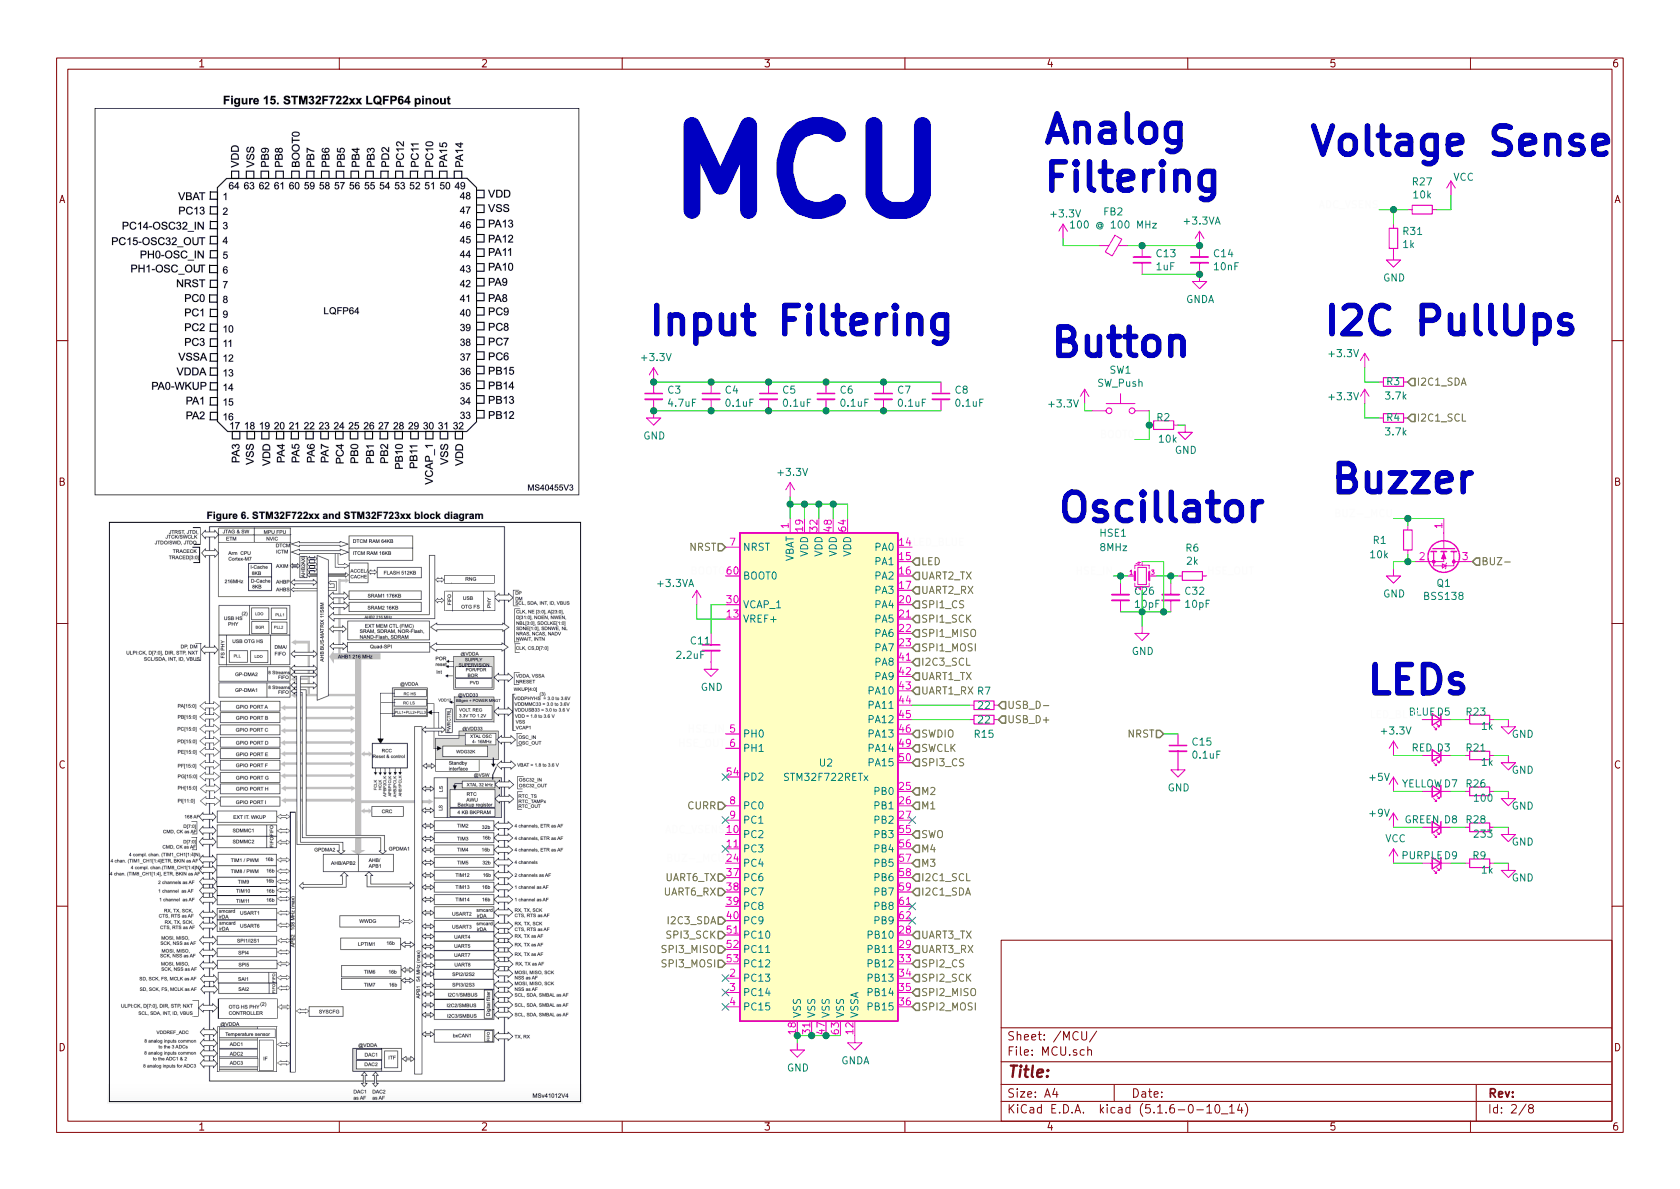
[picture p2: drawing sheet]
EESchema Schematic File Version 4
EELAYER 30 0
EELAYER END
$Descr A4 11693 8268
encoding utf-8
Sheet 2 8
Title ""
Date ""
Rev ""
Comp ""
Comment1 ""
Comment2 ""
Comment3 ""
Comment4 ""
$EndDescr
$Comp
L power:GND #PWR024
U 1 1
P 8200 5300
F 0 "#PWR024" H 8200 5050 50  0001 C CNN
F 1 "GND" H 8205 5127 50  0000 C CNN
F 2 "" H 8200 5300 50  0001 C CNN
F 3 "" H 8200 5300 50  0001 C CNN
	1    8200 5300
	1    0    0    -1  
$EndComp
Wire Wire Line
	8100 5100 8200 5100
$Comp
L Device:C_Small C15
U 1 1
P 8200 5200
F 0 "C15" H 8292 5246 50  0000 L CNN
F 1 "0.1uF" H 8292 5155 50  0000 L CNN
F 2 "Capacitor_SMD:C_0402_1005Metric" H 8200 5200 50  0001 C CNN
F 3 "~" H 8200 5200 50  0001 C CNN
	1    8200 5200
	1    0    0    -1  
$EndComp
Wire Wire Line
	9700 5750 9900 5750
Wire Wire Line
	10400 5750 10500 5750
Wire Wire Line
	10100 5750 10200 5750
$Comp
L power:GND #PWR041
U 1 1
P 10500 5750
F 0 "#PWR041" H 10500 5500 50  0001 C CNN
F 1 "GND" H 10600 5650 50  0000 C CNN
F 2 "" H 10500 5750 50  0001 C CNN
F 3 "" H 10500 5750 50  0001 C CNN
	1    10500 5750
	1    0    0    -1  
$EndComp
$Comp
L Device:R_Small R28
U 1 1
P 10300 5750
F 0 "R28" V 10350 5700 50  0000 L CNN
F 1 "233" V 10250 5650 50  0000 L CNN
F 2 "Resistor_SMD:R_0402_1005Metric" H 10300 5750 50  0001 C CNN
F 3 "~" H 10300 5750 50  0001 C CNN
	1    10300 5750
	0    -1   -1   0   
$EndComp
$Comp
L Device:LED_Small D8
U 1 1
P 10000 5750
F 0 "D8" H 9900 5700 50  0000 C CNN
F 1 "GREEN" H 10100 5700 50  0000 C CNN
F 2 "LED_SMD:LED_0603_1608Metric" V 10000 5750 50  0001 C CNN
F 3 "~" V 10000 5750 50  0001 C CNN
	1    10000 5750
	-1   0    0    1   
$EndComp
$Comp
L power:+9V #PWR037
U 1 1
P 9700 5750
F 0 "#PWR037" H 9700 5600 50  0001 C CNN
F 1 "+9V" H 9600 5850 50  0000 C CNN
F 2 "" H 9700 5750 50  0001 C CNN
F 3 "" H 9700 5750 50  0001 C CNN
	1    9700 5750
	1    0    0    -1  
$EndComp
Wire Wire Line
	9700 5500 9900 5500
Wire Wire Line
	10400 5500 10500 5500
Wire Wire Line
	10100 5500 10200 5500
$Comp
L power:GND #PWR033
U 1 1
P 10500 5500
F 0 "#PWR033" H 10500 5250 50  0001 C CNN
F 1 "GND" H 10600 5400 50  0000 C CNN
F 2 "" H 10500 5500 50  0001 C CNN
F 3 "" H 10500 5500 50  0001 C CNN
	1    10500 5500
	1    0    0    -1  
$EndComp
$Comp
L Device:R_Small R26
U 1 1
P 10300 5500
F 0 "R26" V 10350 5450 50  0000 L CNN
F 1 "100" V 10250 5400 50  0000 L CNN
F 2 "Resistor_SMD:R_0402_1005Metric" H 10300 5500 50  0001 C CNN
F 3 "~" H 10300 5500 50  0001 C CNN
	1    10300 5500
	0    -1   -1   0   
$EndComp
$Comp
L Device:LED_Small D7
U 1 1
P 10000 5500
F 0 "D7" H 9900 5450 50  0000 C CNN
F 1 "YELLOW" H 10100 5450 50  0000 C CNN
F 2 "LED_SMD:LED_0603_1608Metric" V 10000 5500 50  0001 C CNN
F 3 "~" V 10000 5500 50  0001 C CNN
	1    10000 5500
	-1   0    0    1   
$EndComp
$Comp
L power:+5V #PWR032
U 1 1
P 9700 5500
F 0 "#PWR032" H 9700 5350 50  0001 C CNN
F 1 "+5V" H 9600 5600 50  0000 C CNN
F 2 "" H 9700 5500 50  0001 C CNN
F 3 "" H 9700 5500 50  0001 C CNN
	1    9700 5500
	1    0    0    -1  
$EndComp
NoConn ~ 6350 5700
$Comp
L Device:R_Small R15
U 1 1
P 6850 5000
F 0 "R15" V 6950 5000 50  0000 C CNN
F 1 "22" V 6850 5000 50  0000 C CNN
F 2 "Resistor_SMD:R_0402_1005Metric" H 6850 5000 50  0001 C CNN
F 3 "~" H 6850 5000 50  0001 C CNN
	1    6850 5000
	0    1    1    0   
$EndComp
$Comp
L Device:R_Small R7
U 1 1
P 6850 4900
F 0 "R7" V 6750 4900 50  0000 C CNN
F 1 "22" V 6850 4900 50  0000 C CNN
F 2 "Resistor_SMD:R_0402_1005Metric" H 6850 4900 50  0001 C CNN
F 3 "~" H 6850 4900 50  0001 C CNN
	1    6850 4900
	0    1    1    0   
$EndComp
Wire Wire Line
	9700 3950 9700 3900
Wire Wire Line
	9700 3900 9800 3900
Wire Wire Line
	9800 3900 9850 3900
Connection ~ 9800 3900
Wire Wire Line
	9800 3850 9800 3900
Wire Wire Line
	9800 3600 10050 3600
Wire Wire Line
	9800 3600 9800 3650
Connection ~ 9800 3600
Wire Wire Line
	9700 3600 9800 3600
$Comp
L Transistor_FET:BSS138 Q1
U 1 1
P 10050 3800
F 0 "Q1" V 10299 3800 50  0000 C CNN
F 1 "BSS138" V 10390 3800 50  0000 C CNN
F 2 "Package_TO_SOT_SMD:SOT-23" H 10250 3725 50  0001 L CIN
F 3 "https://www.fairchildsemi.com/datasheets/BS/BSS138.pdf" H 10050 3800 50  0001 L CNN
	1    10050 3800
	0    1    1    0   
$EndComp
$Comp
L Device:R_Small R1
U 1 1
P 9800 3750
F 0 "R1" H 9604 3750 50  0000 C CNN
F 1 "10k" H 9600 3650 50  0000 C CNN
F 2 "Resistor_SMD:R_0402_1005Metric" H 9800 3750 50  0001 C CNN
F 3 "~" H 9800 3750 50  0001 C CNN
	1    9800 3750
	1    0    0    -1  
$EndComp
$Comp
L power:GND #PWR013
U 1 1
P 9700 3950
F 0 "#PWR013" H 9700 3700 50  0001 C CNN
F 1 "GND" H 9705 3777 50  0000 C CNN
F 2 "" H 9700 3950 50  0001 C CNN
F 3 "" H 9700 3950 50  0001 C CNN
	1    9700 3950
	1    0    0    -1  
$EndComp
Wire Wire Line
	7950 4100 7950 4250
Connection ~ 7950 4250
Wire Wire Line
	7950 4250 7950 4350
Wire Wire Line
	7800 4250 7950 4250
Wire Wire Line
	7800 4000 7750 4000
Wire Wire Line
	7800 4050 7800 4000
Wire Wire Line
	8150 4000 8200 4000
Wire Wire Line
	8150 4000 8150 4050
$Comp
L Device:C_Small C32
U 1 1
P 8150 4150
F 0 "C32" H 8242 4196 50  0000 L CNN
F 1 "10pF" H 8242 4105 50  0000 L CNN
F 2 "Capacitor_SMD:C_0402_1005Metric" H 8150 4150 50  0001 C CNN
F 3 "~" H 8150 4150 50  0001 C CNN
	1    8150 4150
	1    0    0    -1  
$EndComp
$Comp
L Device:C_Small C26
U 1 1
P 7800 4150
F 0 "C26" H 7892 4196 50  0000 L CNN
F 1 "10pF" H 7892 4105 50  0000 L CNN
F 2 "Capacitor_SMD:C_0402_1005Metric" H 7800 4150 50  0001 C CNN
F 3 "~" H 7800 4150 50  0001 C CNN
	1    7800 4150
	1    0    0    -1  
$EndComp
Connection ~ 7800 4000
Wire Wire Line
	7850 4000 7800 4000
Connection ~ 8150 4000
$Comp
L power:GNDA #PWR056
U 1 1
P 5950 7200
F 0 "#PWR056" H 5950 6950 50  0001 C CNN
F 1 "GNDA" H 5955 7027 50  0000 C CNN
F 2 "" H 5950 7200 50  0001 C CNN
F 3 "" H 5950 7200 50  0001 C CNN
	1    5950 7200
	1    0    0    -1  
$EndComp
NoConn ~ 5050 5400
Wire Wire Line
	5550 7200 5550 7250
$Comp
L Device:C_Small C7
U 1 1
P 6150 2750
F 0 "C7" H 6242 2796 50  0000 L CNN
F 1 "0.1uF" H 6242 2705 50  0000 L CNN
F 2 "Capacitor_SMD:C_0402_1005Metric" H 6150 2750 50  0001 C CNN
F 3 "~" H 6150 2750 50  0001 C CNN
	1    6150 2750
	1    0    0    -1  
$EndComp
Wire Wire Line
	5750 2850 6150 2850
Connection ~ 5750 2850
Wire Wire Line
	5750 2650 6150 2650
Connection ~ 5750 2650
$Comp
L Device:C_Small C6
U 1 1
P 5750 2750
F 0 "C6" H 5842 2796 50  0000 L CNN
F 1 "0.1uF" H 5842 2705 50  0000 L CNN
F 2 "Capacitor_SMD:C_0402_1005Metric" H 5750 2750 50  0001 C CNN
F 3 "~" H 5750 2750 50  0001 C CNN
	1    5750 2750
	1    0    0    -1  
$EndComp
Wire Wire Line
	5350 2850 5750 2850
Connection ~ 5350 2850
Wire Wire Line
	5350 2650 5750 2650
Connection ~ 5350 2650
$Comp
L Device:C_Small C5
U 1 1
P 5350 2750
F 0 "C5" H 5442 2796 50  0000 L CNN
F 1 "0.1uF" H 5442 2705 50  0000 L CNN
F 2 "Capacitor_SMD:C_0402_1005Metric" H 5350 2750 50  0001 C CNN
F 3 "~" H 5350 2750 50  0001 C CNN
	1    5350 2750
	1    0    0    -1  
$EndComp
$Comp
L power:GND #PWR048
U 1 1
P 9700 1750
F 0 "#PWR048" H 9700 1500 50  0001 C CNN
F 1 "GND" H 9705 1577 50  0000 C CNN
F 2 "" H 9700 1750 50  0001 C CNN
F 3 "" H 9700 1750 50  0001 C CNN
	1    9700 1750
	1    0    0    -1  
$EndComp
$Comp
L Device:R_Small R27
U 1 1
P 9900 1450
F 0 "R27" V 9704 1450 50  0000 C CNN
F 1 "10k" V 9795 1450 50  0000 C CNN
F 2 "Resistor_SMD:R_0402_1005Metric" H 9900 1450 50  0001 C CNN
F 3 "~" H 9900 1450 50  0001 C CNN
	1    9900 1450
	0    1    1    0   
$EndComp
$Comp
L power:VCC #PWR036
U 1 1
P 10100 1350
F 0 "#PWR036" H 10100 1200 50  0001 C CNN
F 1 "VCC" H 10115 1478 50  0000 L CNN
F 2 "" H 10100 1350 50  0001 C CNN
F 3 "" H 10100 1350 50  0001 C CNN
	1    10100 1350
	1    0    0    -1  
$EndComp
$Comp
L Device:R_Small R31
U 1 1
P 9700 1650
F 0 "R31" H 9641 1604 50  0000 R CNN
F 1 "1k" H 9641 1695 50  0000 R CNN
F 2 "Resistor_SMD:R_0402_1005Metric" H 9700 1650 50  0001 C CNN
F 3 "~" H 9700 1650 50  0001 C CNN
	1    9700 1650
	-1   0    0    1   
$EndComp
$Comp
L power:+3.3V #PWR016
U 1 1
P 7550 2800
F 0 "#PWR016" H 7550 2650 50  0001 C CNN
F 1 "+3.3V" H 7400 2800 50  0000 C CNN
F 2 "" H 7550 2800 50  0001 C CNN
F 3 "" H 7550 2800 50  0001 C CNN
	1    7550 2800
	1    0    0    -1  
$EndComp
Wire Wire Line
	7550 2850 7600 2850
Wire Wire Line
	7550 2800 7550 2850
Wire Wire Line
	8250 2950 8200 2950
$Comp
L power:GND #PWR022
U 1 1
P 8250 2950
F 0 "#PWR022" H 8250 2700 50  0001 C CNN
F 1 "GND" H 8255 2777 50  0000 C CNN
F 2 "" H 8250 2950 50  0001 C CNN
F 3 "" H 8250 2950 50  0001 C CNN
	1    8250 2950
	1    0    0    -1  
$EndComp
Wire Wire Line
	8000 2950 8000 3050
Wire Wire Line
	8000 2950 8000 2850
Connection ~ 8000 2950
$Comp
L Device:R_Small R2
U 1 1
P 8100 2950
F 0 "R2" V 8150 2900 50  0000 L CNN
F 1 "10k" V 8000 2850 50  0000 L CNN
F 2 "Resistor_SMD:R_0402_1005Metric" H 8100 2950 50  0001 C CNN
F 3 "~" H 8100 2950 50  0001 C CNN
	1    8100 2950
	0    -1   -1   0   
$EndComp
$Comp
L Switch:SW_Push SW1
U 1 1
P 7800 2850
F 0 "SW1" H 7800 3135 50  0000 C CNN
F 1 "SW_Push" H 7800 3044 50  0000 C CNN
F 2 "Button_Switch_SMD:SW_SPST_B3U-1000P" H 7800 3050 50  0001 C CNN
F 3 "~" H 7800 3050 50  0001 C CNN
	1    7800 2850
	1    0    0    -1  
$EndComp
Wire Wire Line
	10400 5000 10500 5000
Wire Wire Line
	10100 5000 10200 5000
Wire Wire Line
	10400 5250 10500 5250
Wire Wire Line
	10100 5250 10200 5250
$Comp
L power:GND #PWR031
U 1 1
P 10500 5000
F 0 "#PWR031" H 10500 4750 50  0001 C CNN
F 1 "GND" H 10600 4900 50  0000 C CNN
F 2 "" H 10500 5000 50  0001 C CNN
F 3 "" H 10500 5000 50  0001 C CNN
	1    10500 5000
	1    0    0    -1  
$EndComp
$Comp
L Device:R_Small R23
U 1 1
P 10300 5000
F 0 "R23" V 10350 4950 50  0000 L CNN
F 1 "1k" V 10250 4900 50  0000 L CNN
F 2 "Resistor_SMD:R_0402_1005Metric" H 10300 5000 50  0001 C CNN
F 3 "~" H 10300 5000 50  0001 C CNN
	1    10300 5000
	0    -1   -1   0   
$EndComp
$Comp
L Device:LED_Small D5
U 1 1
P 10000 5000
F 0 "D5" H 9950 4950 50  0000 C CNN
F 1 "BLUE" H 10100 4950 50  0000 C CNN
F 2 "LED_SMD:LED_0603_1608Metric" V 10000 5000 50  0001 C CNN
F 3 "~" V 10000 5000 50  0001 C CNN
	1    10000 5000
	-1   0    0    1   
$EndComp
NoConn ~ 6350 6400
$Comp
L power:GND #PWR030
U 1 1
P 10500 5250
F 0 "#PWR030" H 10500 5000 50  0001 C CNN
F 1 "GND" H 10600 5150 50  0000 C CNN
F 2 "" H 10500 5250 50  0001 C CNN
F 3 "" H 10500 5250 50  0001 C CNN
	1    10500 5250
	1    0    0    -1  
$EndComp
$Comp
L Device:R_Small R21
U 1 1
P 10300 5250
F 0 "R21" V 10350 5200 50  0000 L CNN
F 1 "1k" V 10250 5150 50  0000 L CNN
F 2 "Resistor_SMD:R_0402_1005Metric" H 10300 5250 50  0001 C CNN
F 3 "~" H 10300 5250 50  0001 C CNN
	1    10300 5250
	0    -1   -1   0   
$EndComp
$Comp
L Device:LED_Small D3
U 1 1
P 10000 5250
F 0 "D3" H 9950 5200 50  0000 C CNN
F 1 "RED" H 10100 5200 50  0000 C CNN
F 2 "LED_SMD:LED_0603_1608Metric" V 10000 5250 50  0001 C CNN
F 3 "~" V 10000 5250 50  0001 C CNN
	1    10000 5250
	-1   0    0    1   
$EndComp
$Comp
L power:+3.3V #PWR019
U 1 1
P 9500 2550
F 0 "#PWR019" H 9500 2400 50  0001 C CNN
F 1 "+3.3V" H 9350 2650 50  0000 C CNN
F 2 "" H 9500 2550 50  0001 C CNN
F 3 "" H 9500 2550 50  0001 C CNN
	1    9500 2550
	1    0    0    -1  
$EndComp
$Comp
L power:+3.3V #PWR023
U 1 1
P 9500 2800
F 0 "#PWR023" H 9500 2650 50  0001 C CNN
F 1 "+3.3V" H 9350 2850 50  0000 C CNN
F 2 "" H 9500 2800 50  0001 C CNN
F 3 "" H 9500 2800 50  0001 C CNN
	1    9500 2800
	1    0    0    -1  
$EndComp
$Comp
L Device:R_Small R3
U 1 1
P 9700 2650
F 0 "R3" V 9700 2600 50  0000 L CNN
F 1 "3.7k" V 9600 2550 50  0000 L CNN
F 2 "Resistor_SMD:R_0402_1005Metric" H 9700 2650 50  0001 C CNN
F 3 "~" H 9700 2650 50  0001 C CNN
	1    9700 2650
	0    -1   -1   0   
$EndComp
$Comp
L Device:R_Small R4
U 1 1
P 9700 2900
F 0 "R4" V 9700 2850 50  0000 L CNN
F 1 "3.7k" V 9600 2800 50  0000 L CNN
F 2 "Resistor_SMD:R_0402_1005Metric" H 9700 2900 50  0001 C CNN
F 3 "~" H 9700 2900 50  0001 C CNN
	1    9700 2900
	0    -1   -1   0   
$EndComp
$Comp
L power:+3.3V #PWR010
U 1 1
P 5500 3450
F 0 "#PWR010" H 5500 3300 50  0001 C CNN
F 1 "+3.3V" H 5515 3623 50  0000 C CNN
F 2 "" H 5500 3450 50  0001 C CNN
F 3 "" H 5500 3450 50  0001 C CNN
	1    5500 3450
	1    0    0    -1  
$EndComp
Wire Wire Line
	5800 3500 5900 3500
Connection ~ 5800 3500
Wire Wire Line
	5800 3500 5800 3600
Wire Wire Line
	5900 3500 5900 3600
Wire Wire Line
	5700 3500 5800 3500
Connection ~ 5700 3500
Wire Wire Line
	5700 3500 5700 3600
Wire Wire Line
	5500 3500 5600 3500
Wire Wire Line
	5600 3500 5700 3500
Connection ~ 5600 3500
Wire Wire Line
	5600 3500 5600 3600
Wire Wire Line
	5500 3500 5500 3600
Wire Wire Line
	5500 3450 5500 3500
Connection ~ 5500 3500
$Comp
L power:GND #PWR061
U 1 1
P 5550 7250
F 0 "#PWR061" H 5550 7000 50  0001 C CNN
F 1 "GND" H 5555 7077 50  0000 C CNN
F 2 "" H 5550 7250 50  0001 C CNN
F 3 "" H 5550 7250 50  0001 C CNN
	1    5550 7250
	1    0    0    -1  
$EndComp
$Comp
L power:+3.3VA #PWR021
U 1 1
P 4850 4200
F 0 "#PWR021" H 4850 4050 50  0001 C CNN
F 1 "+3.3VA" H 4700 4350 50  0000 C CNN
F 2 "" H 4850 4200 50  0001 C CNN
F 3 "" H 4850 4200 50  0001 C CNN
	1    4850 4200
	1    0    0    -1  
$EndComp
$Comp
L power:GND #PWR027
U 1 1
P 7950 4350
F 0 "#PWR027" H 7950 4100 50  0001 C CNN
F 1 "GND" H 7955 4177 50  0000 C CNN
F 2 "" H 7950 4350 50  0001 C CNN
F 3 "" H 7950 4350 50  0001 C CNN
	1    7950 4350
	1    0    0    -1  
$EndComp
$Comp
L Device:R_Small R6
U 1 1
P 8300 4000
F 0 "R6" V 8104 4000 50  0000 C CNN
F 1 "2k" V 8195 4000 50  0000 C CNN
F 2 "Resistor_SMD:R_0402_1005Metric" H 8300 4000 50  0001 C CNN
F 3 "~" H 8300 4000 50  0001 C CNN
	1    8300 4000
	0    1    1    0   
$EndComp
$Comp
L Device:Crystal_GND24_Small HSE1
U 1 1
P 7950 4000
F 0 "HSE1" H 7650 4300 50  0000 L CNN
F 1 "8MHz" H 7650 4200 50  0000 L CNN
F 2 "Oscillator:Oscillator_SMD_Abracon_ASE-4Pin_3.2x2.5mm" H 7950 4000 50  0001 C CNN
F 3 "~" H 7950 4000 50  0001 C CNN
	1    7950 4000
	1    0    0    -1  
$EndComp
$Comp
L power:GND #PWR09
U 1 1
P 4550 2850
F 0 "#PWR09" H 4550 2600 50  0001 C CNN
F 1 "GND" H 4555 2677 50  0000 C CNN
F 2 "" H 4550 2850 50  0001 C CNN
F 3 "" H 4550 2850 50  0001 C CNN
	1    4550 2850
	1    0    0    -1  
$EndComp
$Comp
L power:+3.3V #PWR04
U 1 1
P 4550 2650
F 0 "#PWR04" H 4550 2500 50  0001 C CNN
F 1 "+3.3V" H 4565 2823 50  0000 C CNN
F 2 "" H 4550 2650 50  0001 C CNN
F 3 "" H 4550 2650 50  0001 C CNN
	1    4550 2650
	1    0    0    -1  
$EndComp
Connection ~ 4550 2850
Connection ~ 4550 2650
$Comp
L Device:C_Small C3
U 1 1
P 4550 2750
F 0 "C3" H 4642 2796 50  0000 L CNN
F 1 "4.7uF" H 4642 2705 50  0000 L CNN
F 2 "Capacitor_SMD:C_0402_1005Metric" H 4550 2750 50  0001 C CNN
F 3 "~" H 4550 2750 50  0001 C CNN
	1    4550 2750
	1    0    0    -1  
$EndComp
Wire Wire Line
	4950 2850 5350 2850
Wire Wire Line
	4950 2850 4550 2850
Connection ~ 4950 2850
Wire Wire Line
	4950 2650 5350 2650
Wire Wire Line
	4550 2650 4950 2650
Connection ~ 4950 2650
$Comp
L Device:C_Small C4
U 1 1
P 4950 2750
F 0 "C4" H 5042 2796 50  0000 L CNN
F 1 "0.1uF" H 5042 2705 50  0000 L CNN
F 2 "Capacitor_SMD:C_0402_1005Metric" H 4950 2750 50  0001 C CNN
F 3 "~" H 4950 2750 50  0001 C CNN
	1    4950 2750
	1    0    0    -1  
$EndComp
$Comp
L power:+3.3VA #PWR012
U 1 1
P 8350 1700
F 0 "#PWR012" H 8350 1550 50  0001 C CNN
F 1 "+3.3VA" H 8365 1873 50  0000 C CNN
F 2 "" H 8350 1700 50  0001 C CNN
F 3 "" H 8350 1700 50  0001 C CNN
	1    8350 1700
	1    0    0    -1  
$EndComp
$Comp
L Device:C_Small C14
U 1 1
P 8350 1800
F 0 "C14" H 8442 1846 50  0000 L CNN
F 1 "10nF" H 8442 1755 50  0000 L CNN
F 2 "Capacitor_SMD:C_0402_1005Metric" H 8350 1800 50  0001 C CNN
F 3 "~" H 8350 1800 50  0001 C CNN
	1    8350 1800
	1    0    0    -1  
$EndComp
$Comp
L Device:C_Small C13
U 1 1
P 7950 1800
F 0 "C13" H 8042 1846 50  0000 L CNN
F 1 "1uF" H 8042 1755 50  0000 L CNN
F 2 "Capacitor_SMD:C_0402_1005Metric" H 7950 1800 50  0001 C CNN
F 3 "~" H 7950 1800 50  0001 C CNN
	1    7950 1800
	1    0    0    -1  
$EndComp
Wire Wire Line
	7400 1700 7400 1650
Wire Wire Line
	7650 1700 7400 1700
$Comp
L Device:Ferrite_Bead_Small FB2
U 1 1
P 7750 1700
F 0 "FB2" V 7513 1700 50  0000 C CNN
F 1 "100 @ 100 MHz" V 7604 1700 50  0000 C CNN
F 2 "Inductor_SMD:L_0603_1608Metric" V 7680 1700 50  0001 C CNN
F 3 "~" H 7750 1700 50  0001 C CNN
	1    7750 1700
	0    1    1    0   
$EndComp
$Comp
L power:+3.3V #PWR011
U 1 1
P 7400 1650
F 0 "#PWR011" H 7400 1500 50  0001 C CNN
F 1 "+3.3V" H 7415 1823 50  0000 C CNN
F 2 "" H 7400 1650 50  0001 C CNN
F 3 "" H 7400 1650 50  0001 C CNN
	1    7400 1650
	1    0    0    -1  
$EndComp
$Comp
L power:+3.3V #PWR029
U 1 1
P 9700 5250
F 0 "#PWR029" H 9700 5100 50  0001 C CNN
F 1 "+3.3V" H 9715 5423 50  0000 C CNN
F 2 "" H 9700 5250 50  0001 C CNN
F 3 "" H 9700 5250 50  0001 C CNN
	1    9700 5250
	1    0    0    -1  
$EndComp
Wire Wire Line
	9700 5250 9900 5250
Connection ~ 5550 7200
Connection ~ 5650 7200
Wire Wire Line
	5550 7200 5650 7200
Connection ~ 5750 7200
Wire Wire Line
	5750 7200 5650 7200
Wire Wire Line
	5750 7200 5850 7200
NoConn ~ 5050 6900
NoConn ~ 5050 7000
NoConn ~ 5050 6800
$Comp
L MCU_ST_STM32F7:STM32F722RETx U2
U 1 1
P 5750 5400
F 0 "U2" H 5750 5500 50  0000 C CNN
F 1 "STM32F722RETx" H 5750 5400 50  0000 C CNN
F 2 "Package_QFP:LQFP-64_10x10mm_P0.5mm" H 5150 3700 50  0001 R CNN
F 3 "http://www.st.com/st-web-ui/static/active/en/resource/technical/document/datasheet/DM00330506.pdf" H 5750 5400 50  0001 C CNN
	1    5750 5400
	1    0    0    -1  
$EndComp
NoConn ~ 5050 5700
NoConn ~ 5050 5900
Text HLabel 6350 4200 2    50   Input ~ 0
SPI1_CS
Text HLabel 6350 4300 2    50   Input ~ 0
SPI1_SCK
Text HLabel 6350 4400 2    50   Input ~ 0
SPI1_MISO
Text HLabel 6350 4500 2    50   Input ~ 0
SPI1_MOSI
Text HLabel 6350 4000 2    50   Input ~ 0
UART2_TX
Text HLabel 6350 4100 2    50   Input ~ 0
UART2_RX
Text HLabel 6350 5600 2    50   Input ~ 0
M1
Text HLabel 6350 4600 2    50   Input ~ 0
I2C3_SCL
Text HLabel 6350 4700 2    50   Input ~ 0
UART1_TX
Text HLabel 6350 4800 2    50   Input ~ 0
UART1_RX
Wire Wire Line
	6750 4900 6350 4900
Wire Wire Line
	6350 5000 6750 5000
Text HLabel 6350 5100 2    50   Input ~ 0
SWDIO
Text HLabel 6350 5200 2    50   Input ~ 0
SWCLK
Text HLabel 6350 5300 2    50   Input ~ 0
SPI3_CS
Text HLabel 6350 5900 2    50   Input ~ 0
M4
Text HLabel 6350 6000 2    50   Input ~ 0
M3
Text HLabel 6350 5800 2    50   Input ~ 0
SWO
Text Label 6350 3800 0    50   ~ 0
LED_BLUE
Text HLabel 6350 6500 2    50   Input ~ 0
UART3_TX
Text HLabel 6350 6600 2    50   Input ~ 0
UART3_RX
Text HLabel 6350 6700 2    50   Input ~ 0
SPI2_CS
Text HLabel 6350 6800 2    50   Input ~ 0
SPI2_SCK
Text HLabel 6350 6900 2    50   Input ~ 0
SPI2_MISO
Text HLabel 6350 7000 2    50   Input ~ 0
SPI2_MOSI
Text HLabel 5050 6700 0    50   Input ~ 0
SPI3_MOSI
Text HLabel 5050 6600 0    50   Input ~ 0
SPI3_MISO
Text HLabel 5050 6500 0    50   Input ~ 0
SPI3_SCK
Text HLabel 5050 6400 0    50   Input ~ 0
I2C3_SDA
Text HLabel 6350 5500 2    50   Input ~ 0
M2
Text HLabel 5050 6200 0    50   Input ~ 0
UART6_RX
Text HLabel 5050 6100 0    50   Input ~ 0
UART6_TX
Text Label 5050 6000 2    50   ~ 0
BUZ-_MCU
Text HLabel 5050 5600 0    50   Input ~ 0
CURR
Text Label 5050 5200 2    50   ~ 0
HSE_OUT
Text Label 5050 5100 2    50   ~ 0
HSE_IN
Text Label 5050 4000 2    50   ~ 0
BOOT0
Text Label 9700 3600 2    50   ~ 0
BUZ-_MCU
Text HLabel 10250 3900 2    50   Input ~ 0
BUZ-
Text Label 7900 3050 2    50   ~ 0
BOOT0
Text Label 7750 4000 2    50   ~ 0
HSE_IN
Text Label 8400 4000 0    50   ~ 0
HSE_OUT
Wire Wire Line
	9500 2550 9500 2650
Wire Wire Line
	9500 2650 9600 2650
Wire Wire Line
	9500 2800 9500 2900
Wire Wire Line
	9500 2900 9600 2900
Text Label 5050 5800 2    50   ~ 0
ADC_VSENS
Text Label 9600 1450 2    50   ~ 0
ADC_VSENS
Text HLabel 6350 6100 2    50   Input ~ 0
I2C1_SCL
Text HLabel 6350 6200 2    50   Input ~ 0
I2C1_SDA
Text HLabel 9800 2900 2    50   Input ~ 0
I2C1_SCL
Text HLabel 9800 2650 2    50   Input ~ 0
I2C1_SDA
Text HLabel 5050 3800 0    50   Input ~ 0
NRST
Text HLabel 8100 5100 0    50   Input ~ 0
NRST
Wire Wire Line
	7950 4250 8100 4250
Wire Wire Line
	7950 3900 8100 3900
Wire Wire Line
	8050 4000 8150 4000
Wire Wire Line
	8100 3900 8100 4250
Wire Wire Line
	8150 4250 8100 4250
Connection ~ 8100 4250
Wire Wire Line
	7900 3050 8000 3050
Wire Wire Line
	10100 1350 10100 1450
Wire Wire Line
	10100 1450 10000 1450
Wire Wire Line
	9800 1450 9700 1450
Wire Wire Line
	9700 1550 9700 1450
Connection ~ 9700 1450
Wire Wire Line
	9700 1450 9600 1450
Wire Wire Line
	4850 4200 4850 4300
Wire Wire Line
	4850 4300 5050 4300
Wire Wire Line
	7950 1900 8350 1900
$Comp
L Device:C_Small C8
U 1 1
P 6550 2750
F 0 "C8" H 6642 2796 50  0000 L CNN
F 1 "0.1uF" H 6642 2705 50  0000 L CNN
F 2 "Capacitor_SMD:C_0402_1005Metric" H 6550 2750 50  0001 C CNN
F 3 "~" H 6550 2750 50  0001 C CNN
	1    6550 2750
	1    0    0    -1  
$EndComp
Wire Wire Line
	6150 2850 6550 2850
Wire Wire Line
	6150 2650 6550 2650
Text HLabel 6350 3900 2    50   Input ~ 0
LED
Text Label 9900 5000 2    50   ~ 0
LED_BLUE
$Comp
L power:GNDA #PWR03
U 1 1
P 8350 1900
F 0 "#PWR03" H 8350 1650 50  0001 C CNN
F 1 "GNDA" H 8355 1727 50  0000 C CNN
F 2 "" H 8350 1900 50  0001 C CNN
F 3 "" H 8350 1900 50  0001 C CNN
	1    8350 1900
	1    0    0    -1  
$EndComp
Wire Wire Line
	7850 1700 7950 1700
Connection ~ 7950 1700
Wire Wire Line
	7950 1700 8350 1700
$Comp
L power:GND #PWR0177
U 1 1
P 4950 4600
F 0 "#PWR0177" H 4950 4350 50  0001 C CNN
F 1 "GND" H 4955 4427 50  0000 C CNN
F 2 "" H 4950 4600 50  0001 C CNN
F 3 "" H 4950 4600 50  0001 C CNN
	1    4950 4600
	1    0    0    -1  
$EndComp
Wire Wire Line
	4950 4400 4950 4200
Wire Wire Line
	4950 4200 5050 4200
Connection ~ 8350 1700
Connection ~ 8350 1900
$Comp
L Device:C_Small C11
U 1 1
P 4950 4500
F 0 "C11" H 4800 4550 50  0000 L CNN
F 1 "2.2uF" H 4700 4450 50  0000 L CNN
F 2 "Capacitor_SMD:C_0402_1005Metric" H 4950 4500 50  0001 C CNN
F 3 "~" H 4950 4500 50  0001 C CNN
	1    4950 4500
	1    0    0    -1  
$EndComp
Text HLabel 6950 4900 2    50   Input ~ 0
USB_D-
Text HLabel 6950 5000 2    50   Input ~ 0
USB_D+
NoConn ~ 6350 6300
Wire Wire Line
	9700 6000 9900 6000
Wire Wire Line
	10400 6000 10500 6000
Wire Wire Line
	10100 6000 10200 6000
$Comp
L power:GND #PWR0178
U 1 1
P 10500 6000
F 0 "#PWR0178" H 10500 5750 50  0001 C CNN
F 1 "GND" H 10600 5900 50  0000 C CNN
F 2 "" H 10500 6000 50  0001 C CNN
F 3 "" H 10500 6000 50  0001 C CNN
	1    10500 6000
	1    0    0    -1  
$EndComp
$Comp
L Device:R_Small R9
U 1 1
P 10300 6000
F 0 "R9" V 10350 5950 50  0000 L CNN
F 1 "1k" V 10250 5900 50  0000 L CNN
F 2 "Resistor_SMD:R_0402_1005Metric" H 10300 6000 50  0001 C CNN
F 3 "~" H 10300 6000 50  0001 C CNN
	1    10300 6000
	0    -1   -1   0   
$EndComp
$Comp
L Device:LED_Small D9
U 1 1
P 10000 6000
F 0 "D9" H 9900 5950 50  0000 C CNN
F 1 "PURPLE" H 10100 5950 50  0000 C CNN
F 2 "LED_SMD:LED_0603_1608Metric" V 10000 6000 50  0001 C CNN
F 3 "~" V 10000 6000 50  0001 C CNN
	1    10000 6000
	-1   0    0    1   
$EndComp
$Comp
L power:VCC #PWR0179
U 1 1
P 9700 6000
F 0 "#PWR0179" H 9700 5850 50  0001 C CNN
F 1 "VCC" H 9715 6173 50  0000 C CNN
F 2 "" H 9700 6000 50  0001 C CNN
F 3 "" H 9700 6000 50  0001 C CNN
	1    9700 6000
	1    0    0    -1  
$EndComp
Text Notes 9500 4850 0    197  ~ 39
LEDs
Text Notes 9250 3450 0    197  ~ 39
Buzzer
Text Notes 9200 2350 0    197  ~ 39
I2C PullUps
Text Notes 9100 1100 0    197  ~ 39
Voltage Sense
Text Notes 7250 1350 0    197  ~ 39
Analog\nFiltering
Connection ~ 6150 2650
Connection ~ 6150 2850
Text Notes 4500 2350 0    197  ~ 39
Input Filtering
Text Notes 7300 2500 0    197  ~ 39
Button
Text Notes 7350 3650 0    197  ~ 39
Oscillator
Text Notes 4600 1550 0    591  ~ 118
MCU
$EndSCHEMATC
